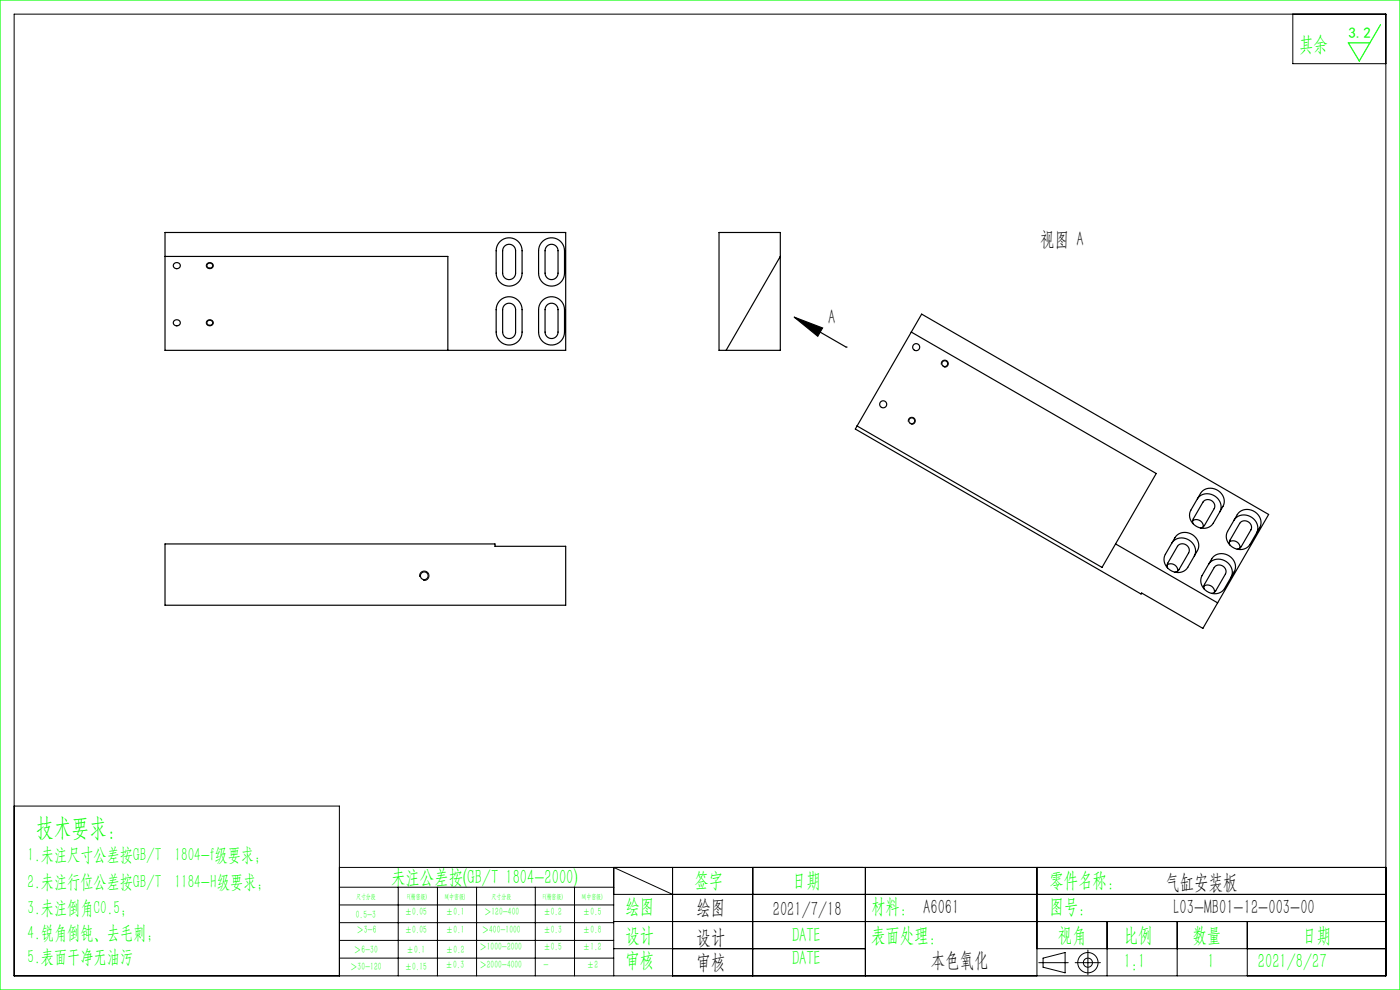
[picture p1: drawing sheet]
<svg xmlns="http://www.w3.org/2000/svg" width="297mm" height="210mm" viewBox="0 0 297 210" stroke-linecap="round" stroke-linejoin="round" font-family="sans-serif">
<g fill="none" stroke="#000" stroke-width=".25">
<path d="M35 49.3h85v25h-85zM35 54.4h60v19.9M36.9 56a.73 .73 0 0 1 1.1-.2 .73 .73 0 0 1 0 1.1 .73 .73 0 0 1-1.1-.2l-.1-.4zM106.1 51.2a2.75 2.75 0 0 1 3-.5 2.75 2.75 0 0 1 1.7 2.5v4.7a2.75 2.75 0 0 1-2.8 2.8 2.75 2.75 0 0 1-2.7-2.8v-5.2l.3-.8zM107 52.3a1.37 1.37 0 0 1 1.5-.4 1.37 1.37 0 0 1 .9 1.3v4.7a1.37 1.37 0 0 1-1.4 1.4 1.37 1.37 0 0 1-1.4-1.4v-4.7zM115.1 51.2a2.75 2.75 0 0 1 3-.5 2.75 2.75 0 0 1 1.7 2.5v4.7a2.75 2.75 0 0 1-2.8 2.8 2.75 2.75 0 0 1-2.7-2.8v-5.2l.3-.8zM116 52.3a1.37 1.37 0 0 1 1.5-.4 1.37 1.37 0 0 1 .9 1.3v4.7a1.38 1.38 0 0 1-1.4 1.4 1.38 1.38 0 0 1-1.4-1.4v-4.7zM152.5 49.3h13v25h-13zM165.5 54.4l-11.5 19.9M36.9 68.1a.73 .73 0 0 1 1.1-.2 .73 .73 0 0 1 0 1.1 .73 .73 0 0 1-1.1-.1l-.1-.4zM106.1 63.7a2.75 2.75 0 0 1 3-.5 2.75 2.75 0 0 1 1.7 2.5v4.7a2.75 2.75 0 0 1-2.8 2.8 2.75 2.75 0 0 1-2.7-2.8v-5.2l.3-.8zM107 64.8a1.37 1.37 0 0 1 1.5-.4 1.37 1.37 0 0 1 .9 1.3v4.7a1.37 1.37 0 0 1-1.4 1.4 1.37 1.37 0 0 1-1.4-1.4v-4.7z"/>
<path d="M115.1 63.7a2.75 2.75 0 0 1 3-.5 2.75 2.75 0 0 1 1.7 2.5v4.7a2.75 2.75 0 0 1-2.8 2.8 2.75 2.75 0 0 1-2.7-2.8v-5.2l.3-.8zM116 64.8a1.37 1.37 0 0 1 1.5-.4 1.37 1.37 0 0 1 .9 1.3v4.7a1.38 1.38 0 0 1-1.4 1.4 1.38 1.38 0 0 1-1.4-1.4v-4.7zM168.5 67.3l6 2.3-1 1.7zM168.5 67.3l11 6.3M179.5 73.6h.1M193.3 70.4l52 30-8.6 15M195.5 66.6l73.6 42.5-13.9 24.2-13-7.5-.1 .2-60.7-35zM181.8 90.4l52 30 2.9-5M35 115.4h70v.5h15v12.5h-85zM236.7 115.4l21.6 12.5M247.6 119.8a1.45 1.45 0 0 1 1.5 0 1.45 1.45 0 0 1 .7 1.3M248.6 115.2a2.78 2.78 0 0 1 3.6-.7 2.78 2.78 0 0 1 1.2 3.5"/>
<path d="M249.5 113.7a2.81 2.81 0 0 1 3.5-.3 2.81 2.81 0 0 1 1 3.4l-2 3.5a2.78 2.78 0 0 1-3.6 .7 2.78 2.78 0 0 1-1.2-3.4zM253 110.5a1.45 1.45 0 0 1 1.5-.1 1.45 1.45 0 0 1 .8 1.4M253.1 111.1l-.1-.5 .1-.5 2.1-3.6a1.39 1.39 0 0 1 1.8-.3 1.39 1.39 0 0 1 .6 1.7l-2.1 3.6-.4 .4-.4 .1M254 105.8a2.78 2.78 0 0 1 3.6-.7 2.78 2.78 0 0 1 1.2 3.5M254.9 104.3a2.81 2.81 0 0 1 3.5-.2 2.81 2.81 0 0 1 1 3.3l-2 3.6a2.78 2.78 0 0 1-3.6 .7 2.78 2.78 0 0 1-1.2-3.5zM256.4 119.7a2.78 2.78 0 0 1 3.6-.7 2.78 2.78 0 0 1 1.2 3.5M257.3 118.2a2.81 2.81 0 0 1 3.5-.3 2.81 2.81 0 0 1 1 3.4l-2 3.5a2.78 2.78 0 0 1-3.6 .7 2.78 2.78 0 0 1-1.2-3.4zM260.8 115a1.45 1.45 0 0 1 1.5-.1 1.45 1.45 0 0 1 .8 1.4M260.9 115.6l-.1-.5 .1-.5 2.1-3.6a1.39 1.39 0 0 1 1.8-.3 1.39 1.39 0 0 1 .6 1.7l-2.1 3.6-.4 .4-.4 .1M261.8 110.3a2.78 2.78 0 0 1 3.6-.7 2.78 2.78 0 0 1 1.2 3.5M262.7 108.8a2.81 2.81 0 0 1 3.5-.2 2.81 2.81 0 0 1 1 3.3l-2 3.6a2.78 2.78 0 0 1-3.6 .7 2.78 2.78 0 0 1-1.2-3.5zM247.7 120.5l-.1-.5 .1-.5 2.1-3.6a1.39 1.39 0 0 1 1.8-.4 1.39 1.39 0 0 1 .6 1.8l-2.1 3.5-.4 .4-.5 .2"/>
<path d="M255.4 124.3a1.45 1.45 0 0 1 1.5 0 1.45 1.45 0 0 1 .7 1.3M255.5 125l-.1-.5 .1-.5 2.1-3.6a1.39 1.39 0 0 1 1.8-.4 1.39 1.39 0 0 1 .6 1.8l-2.1 3.5-.4 .4-.5 .2"/>
<circle cx="44.5" cy="56.3" r=".59"/>
<circle cx="44.5" cy="68.4" r=".59"/>
<circle cx="194.4" cy="73.6" r=".75"/>
<circle cx="200.4" cy="77.1" r=".63"/>
<circle cx="187.4" cy="85.8" r=".75"/>
<circle cx="193.4" cy="89.3" r=".62"/>
<circle cx="90" cy="122.1" r=".83"/>
</g>
<g fill="none" stroke="#000" stroke-width=".21">
<path d="M3 3h291v204h-291zM274.3 3v10.5h19.7M199.7 77.3a.75 .75 0 0 1 .7-.9 .75 .75 0 0 1 .8 .8 .75 .75 0 0 1-1 .7M192.7 89.5a.75 .75 0 0 1 .7-1 .75 .75 0 0 1 .8 .8 .75 .75 0 0 1-1 .7M89 122.4a1 1 0 0 1 .9-1.3 1 1 0 0 1 1.1 1.1 1 1 0 0 1-1.3 .9M3 171h69v36M72 184h222M72 188.2h58.2M72 192h58.2M72 195.7h58.2M72 199.5h58.2M84.5 188.2v18.8"/>
<path d="M92.8 188.2v18.8M101.1 188.2v18.8M113.6 188.2v18.8M121.9 188.2v18.8M130.2 189.7h163.8M130.2 195.5h163.8M142.7 189.7l-12.5-5.7v23M142.7 184v23M159.7 184v23M183.6 184v23M220 184v23M234.9 195.5v11.5"/>
<path d="M249.7 195.5v11.5M264.6 195.5v11.5M72 203.2h58.2M130.2 201.2h53.4M220 201.2h74M220.4 204.2h6.2M221.3 203.2l4.7-1.1v4.3l-4.7-1.2zM228.1 204.2h5.3M230.8 201.5v5.3"/>
<circle cx="44.6" cy="56.3" r=".7"/>
<circle cx="44.6" cy="68.5" r=".7"/>
<circle cx="230.8" cy="204.2" r="2.15"/>
<circle cx="230.8" cy="204.2" r=".96"/>
</g>
<path d="M0 0h297v210h-297zM292.9 5.2l-4.5 7.7-2.4-3.8h4.6" fill="none" stroke="#0f0" stroke-width=".25"/>
<path d="M168.5 67.3l6 2.3-1 1.7z" fill="#000"/>
<text font-size="5.4" fill="#0f0" x="7.7" y="177.2">技术要求：</text>
<g font-size="4.4" fill="#0f0">
<text x="275.6" y="10.8">其余</text>
<text x="83" y="187.5">未注公差按(GB/T 1804-2000)</text>
<text x="147.3" y="188">签字</text>
<text x="168" y="188">日期</text>
<text x="222.6" y="188">零件名称：</text>
<text x="132.7" y="193.6">绘图</text>
<text x="184.8" y="193.6">材料： A6061</text>
<text x="222.6" y="193.6">图号：</text>
<text x="132.7" y="199.8">设计</text>
<text x="168" y="199.8">DATE</text>
<text x="184.8" y="199.8">表面处理：</text>
<text x="224.4" y="199.8">视角</text>
<text x="238.4" y="199.8">比例</text>
<text x="253" y="199.8">数量</text>
<text x="276.3" y="199.8">日期</text>
<text x="132.7" y="205.1">审核</text>
<text x="168" y="204.6">DATE</text>
<text x="238.4" y="205.3">1:1</text>
<text x="256.2" y="205.3">1</text>
<text x="266.9" y="205.3">2021/8/27</text>
</g>
<g font-size="4.4">
<text x="220.7" y="52.2">视图 A</text>
<text x="175.7" y="68.8">A</text>
<text x="247.2" y="188.6">气缸安装板</text>
<text x="147.8" y="194">绘图</text>
<text x="163.9" y="194.3">2021/7/18</text>
<text x="249" y="194">L03-MB01-12-003-00</text>
<text x="147.8" y="200.2">设计</text>
<text x="147.8" y="205.5">审核</text>
<text x="197.5" y="205">本色氧化</text>
</g>
<g font-size="4" fill="#0f0">
<text x="5.9" y="182.6">1.未注尺寸公差按GB/T 1804-f级要求；</text>
<text x="5.9" y="188.4">2.未注行位公差按GB/T 1184-H级要求；</text>
<text x="5.9" y="193.9">3.未注倒角C0.5；</text>
<text x="5.9" y="199.2">4.锐角倒钝、去毛刺；</text>
<text x="5.9" y="204.2">5.表面干净无油污</text>
</g>
<text font-size="3.2" fill="#0f0" x="286.1" y="8">3.2</text>
<g font-size="2.3" fill="#0f0">
<text x="75.5" y="194.7">0.5-3</text>
<text x="75.6" y="198">＞3-6</text>
<text x="85.9" y="194.2">±0.05</text>
<text x="85.9" y="198">±0.05</text>
<text x="94.6" y="194.2">±0.1</text>
<text x="94.6" y="198">±0.1</text>
<text x="102.2" y="198">＞400-1000</text>
<text x="102.7" y="194.2">＞120-400</text>
<text x="115.3" y="194.2">±0.2</text>
<text x="115.3" y="198">±0.3</text>
<text x="123.7" y="194.2">±0.5</text>
<text x="123.7" y="198">±0.8</text>
<text x="75.1" y="202.2">＞6-30</text>
<text x="86.3" y="202.2">±0.1</text>
<text x="94.6" y="202.2">±0.2</text>
<text x="101.7" y="201.6">＞1000-2000</text>
<text x="115.3" y="201.6">±0.5</text>
<text x="123.7" y="201.6">±1.2</text>
<text x="74.3" y="205.8">＞30-120</text>
<text x="85.9" y="205.8">±0.15</text>
<text x="94.5" y="205.4">±0.3</text>
<text x="101.7" y="205.4">＞2000-4000</text>
<text x="115.3" y="205.4">-</text>
<text x="124.5" y="205.4">±2</text>
</g>
<g font-size="1.5" fill="#0f0">
<text x="75.5" y="190.6">尺寸分段</text>
<text x="86.4" y="190.6">F(精密级)</text>
<text x="94.4" y="190.6">M(中密级)</text>
<text x="104.3" y="190.6">尺寸分段</text>
<text x="115.2" y="190.6">F(精密级)</text>
<text x="123.5" y="190.6">M(中密级)</text>
</g>
</svg>
